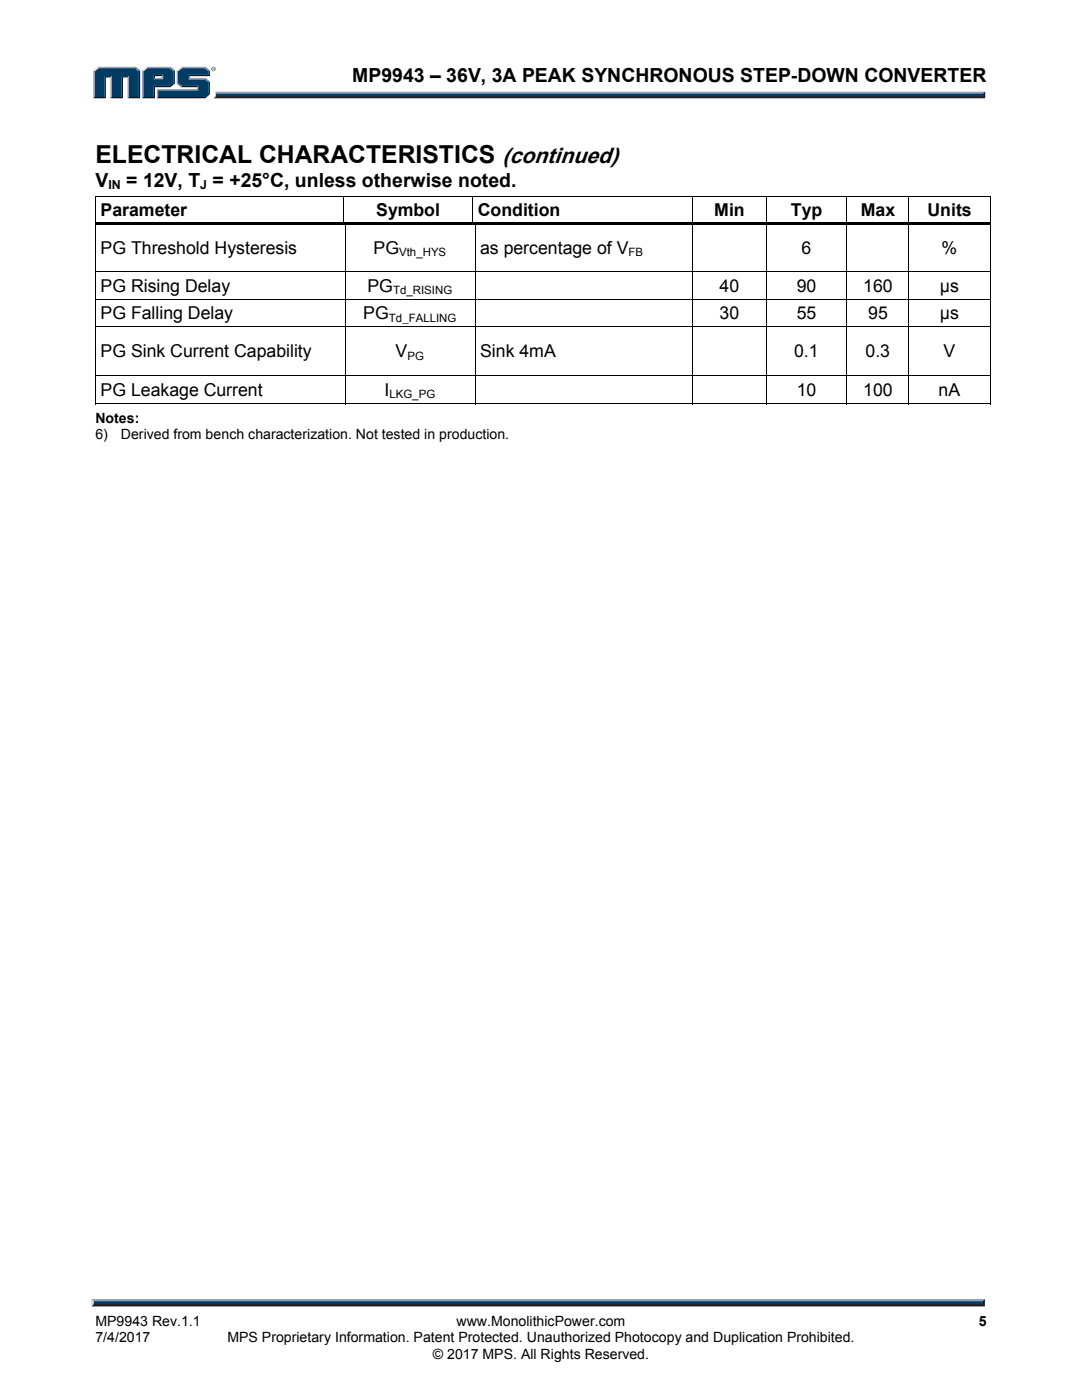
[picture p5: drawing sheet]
<svg xmlns="http://www.w3.org/2000/svg" width="216mm" height="279mm" viewBox="0 0 216 279" stroke-linecap="round" stroke-linejoin="round" font-family="sans-serif">
<path d="M42.9 18.3h153.7l-.4 .7h-153.1z" fill="#94a0b9"/>
<path d="M43.1 19h153.1l.4 .6h-154.1l.4-.2z" fill="#231f20"/>
<path d="M196.2 18.7l.4-.4v1.3l-.4-.4z" fill="#001339"/>
<path d="M43.1 18.7h153.1v.5h-153.2z" fill="#003b63"/>
<path d="M42.9 18.3l.2 .5a.79 .79 0 0 1-.6 .8h.1a1.24 1.24 0 0 0 .3-1.3z" fill="#dcddde"/>
<path d="M30.7 15.8l.2-.3h1.4l.3 .3z" fill="#94a0b9"/>
<g fill="#003b63">
<path d="M18.9 14.2l.8-.6h7.2l.8 .6v5.2h-2v-4.2h-1.4v4.2h-2v-4.2h-1.4v4.2h-2z"/>
<path d="M28.6 14.2l.8-.6h2.2v1.3h-.9v.9h1.9v-.9h-1.3v-1.3h2.5l.8 .6v2.3l-.8 .6h-3.1v2.3h-2.1z"/>
<path d="M31.5 18h8v-.9h-3.2l-.8-.6v-2.3l.8-.6h4.5l.8 .6v.7h-4v.9h3.2l.8 .6v2.2l-.8 .8h-9.3z"/>
</g>
<path d="M36.2 13.5h4.8" fill="none" stroke="#94a0b9" stroke-width=".27"/>
<path d="M35.3 14l.9-.7 .1 .3-.8 .6z" fill="#dcddde"/>
<path d="M35.4 14v2.7" fill="none" stroke="#94a0b9" stroke-width=".27"/>
<path d="M35.3 16.7l.2-.2 .8 .6-.1 .3z" fill="#547194"/>
<path d="M36.2 17.3h3.4" fill="none" stroke="#001339" stroke-width=".27"/>
<g fill="#94a0b9">
<path d="M31.3 17.8h8v-.4l.3-.3v.9h-8z"/>
<path d="M31.3 17.8l.3 .2v1.4l-.3 .2z"/>
</g>
<path d="M37.6 14.9h4v-.7l.3-.2v1.2h-4.1v.3l-.2 .3z" fill="#001339"/>
<path d="M37.6 15.7h3.4" fill="none" stroke="#94a0b9" stroke-width=".27"/>
<path d="M41 15.5l.9 .8-.3 .1-.8-.6z" fill="#547194"/>
<g fill="#001339">
<path d="M31.3 19.6l.3-.2h9.2l.8-.8v-2.2l.3-.1v2.5l-.9 .8z"/>
<path d="M30.7 17.1h3.1l.8-.6v-2.3l.3-.2v2.7l-.9 .7h-3.1v2.2h-2.6l.3-.2h2.1z"/>
</g>
<path d="M34 13.3l.9 .7-.3 .2-.8-.6z" fill="#547194"/>
<path d="M29.2 13.5h4.8" fill="none" stroke="#94a0b9" stroke-width=".27"/>
<path d="M28.3 14l.9-.7 .2 .3-.8 .6z" fill="#dcddde"/>
<path d="M28.5 14v5.6" fill="none" stroke="#94a0b9" stroke-width=".27"/>
<path d="M32.3 15.2l.3-.3v.9l-.3-.3z" fill="#94a0b9"/>
<g fill="#001339">
<path d="M30.7 14.9h1.9l-.3 .3h-1.4v.3l-.2 .3z"/>
<path d="M27.7 14.2l.3-.2v5.6h-2.6l.3-.2h2z"/>
</g>
<path d="M27.1 13.3l.9 .7-.3 .2-.8-.6z" fill="#547194"/>
<path d="M19.5 13.5h7.6" fill="none" stroke="#94a0b9" stroke-width=".27"/>
<path d="M18.6 14l.9-.7 .2 .3-.8 .6z" fill="#dcddde"/>
<path d="M18.7 14v5.6" fill="none" stroke="#94a0b9" stroke-width=".27"/>
<path d="M20.9 15.2h1.4l-.3 .3h-.9v4.1h-2.5l.3-.2h2z" fill="#001339"/>
<path d="M22.2 15.2v4.4" fill="none" stroke="#94a0b9" stroke-width=".27"/>
<path d="M24.3 15.2h1.4l-.3 .3h-.9v4.1h-2.5l.3-.2h2z" fill="#001339"/>
<path d="M25.6 15.2v4.4" fill="none" stroke="#94a0b9" stroke-width=".27"/>
<path d="M41 13.3l.9 .7-.3 .2-.8-.6z" fill="#547194"/>
<g fill="#231f20">
<path d="M18.7 260h177.4l.4 .7h-178.3z"/>
<path d="M42.2 13.8a.44 .44 0 0 1 .8 0 .44 .44 0 0 1-.8 0zM42.2 13.8a.4 .4 0 0 0 .8 0 .4 .4 0 0 0-.8 0zM42.4 13.5l.4 .1v.4l-.2-.2-.2 .2zM42.5 13.6v.2l.2-.1z"/>
</g>
<path d="M18.3 259.2h178.2l-.4 .8h-177.4z" fill="#94a0b9"/>
<path d="M196.5 259.2v1.5l-.4-.4v-.6z" fill="#001339"/>
<path d="M18.7 259.7h177.4v.6h-177.4z" fill="#003b63"/>
<path d="M18.2 259.2l.5 .5v.6l-.5 .4z" fill="#dcddde"/>
<g fill="#000">
<path d="M19 39.2h.1v.7h-.1zM68.5 39.2h.1v.7h-.1zM94.2 39.2h.2v.7h-.2zM138.1 39.2h.2v.7h-.2zM152.8 39.2h.2v.7h-.2zM168.9 39.2h.2v.7h-.2zM181.3 39.2h.2v.7h-.2zM197.5 39.2h.2v.7h-.2zM197.5 39.2h.2v.1h-.2zM19 44.4h.1v.7h-.1zM19 54.1h.1v.7h-.1zM19.1 44.4h49.9v.6h-49.9z"/>
<path d="M68.8 45h.1v.1h-.1zM68.8 44.4h26v.6h-26zM68.8 54.1h.1v.7h-.1zM94.7 45h.2v.1h-.2zM94.7 44.4h43.4v.6h-43.4zM94.7 54.1h.2v.7h-.2zM138.1 45h.2v.1h-.2zM138.1 44.4h14.7v.6h-14.7zM138.1 54.1h.2v.7h-.2zM152.8 45h.2v.1h-.2zM152.8 44.4h16.1v.6h-16.1zM152.8 54.1h.2v.7h-.2z"/>
<path d="M168.9 45h.2v.1h-.2zM168.9 44.4h12.4v.6h-12.4zM168.9 54.1h.2v.7h-.2zM181.3 45h.2v.1h-.2zM181.3 44.4h16.2v.6h-16.2zM181.3 54.1h.2v.7h-.2zM197.5 44.4h.2v.7h-.2zM197.5 54.1h.2v.7h-.2zM19 59.6h.1v.7h-.1zM19 65h.1v.7h-.1zM19 74.8h.1v.7h-.1zM68.8 59.6h.1v.7h-.1z"/>
<path d="M68.8 65h.1v.7h-.1zM68.8 74.8h.1v.7h-.1zM94.7 59.6h.2v.7h-.2zM94.7 65h.2v.7h-.2zM94.7 74.8h.2v.7h-.2zM138.1 59.6h.2v.7h-.2zM138.1 65h.2v.7h-.2zM138.1 74.8h.2v.7h-.2zM152.8 59.6h.2v.7h-.2zM152.8 65h.2v.7h-.2zM152.8 74.8h.2v.7h-.2zM168.9 59.6h.2v.7h-.2z"/>
<path d="M168.9 65h.2v.7h-.2zM168.9 74.8h.2v.7h-.2zM181.3 59.6h.2v.7h-.2zM181.3 65h.2v.7h-.2zM181.3 74.8h.2v.7h-.2zM197.5 59.6h.2v.7h-.2zM197.5 65h.2v.7h-.2zM197.5 74.8h.2v.7h-.2zM197.5 80.5h.2v.2h-.2z"/>
</g>
<g fill="none" stroke="#000" stroke-width=".2">
<path d="M19 39.3h49.5M19 39.9v4.5M68.5 39.9v4.5M68.6 39.3h25.6M94.3 39.9v4.5M94.4 39.3h43.7M138.2 39.9v4.5M138.3 39.3h14.5M152.9 39.9v4.5M153 39.3h15.9M169 39.9v4.5M169.1 39.3h12.2"/>
<path d="M181.4 39.9v4.5M181.5 39.3h16M197.6 39.9v4.5M19 45.1v9M19 54.8v4.8M19.1 54.2h49.7M19.1 59.7h49.7M68.9 45.1v9M68.9 54.8v4.8M68.9 54.2h25.8M68.9 59.7h25.8M94.8 45.1v9"/>
<path d="M94.8 54.8v4.8M94.9 54.2h43.2M94.9 59.7h43.2M138.2 45.1v9M138.2 54.8v4.8M138.3 54.2h14.5M138.3 59.7h14.5M152.9 45.1v9M152.9 54.8v4.8M153 54.2h15.9M153 59.7h15.9M169 45.1v9"/>
<path d="M169 54.8v4.8M169.1 54.2h12.2M169.1 59.7h12.2M181.4 45.1v9M181.4 54.8v4.8M181.5 54.2h16M181.5 59.7h16M197.6 45.1v9M197.6 54.8v4.8M19 60.3v4.7M19 65.7v9.1M19 75.5v5.2"/>
<path d="M19.1 65.1h49.7M19.1 74.8h49.7M68.9 60.3v4.7M68.9 65.7v9.1M68.9 75.5v5.2M68.9 65.1h25.8M68.9 74.8h25.8M94.8 60.3v4.7M94.8 65.7v9.1M94.8 75.5v5.2M94.9 65.1h43.2M94.9 74.8h43.2"/>
<path d="M138.2 60.3v4.7M138.2 65.7v9.1M138.2 75.5v5.2M138.3 65.1h14.5M138.3 74.8h14.5M152.9 60.3v4.7M152.9 65.7v9.1M152.9 75.5v5.2M153 65.1h15.9M153 74.8h15.9M169 60.3v4.7M169 65.7v9.1"/>
<path d="M169 75.5v5.2M169.1 65.1h12.2M169.1 74.8h12.2M181.4 60.3v4.7M181.4 65.7v9.1M181.4 75.5v5.2M181.5 65.1h16M181.5 74.8h16M197.6 60.3v4.7M197.6 65.7v9.1M197.6 75.5v5.2M19 80.6h49.8"/>
<path d="M68.9 80.6h25.8M94.9 80.6h43.2M138.3 80.6h14.5M153 80.6h15.9M169.1 80.6h12.2M181.5 80.6h16"/>
</g>
<text font-size="4.9" x="19" y="32.6">ELECTRICAL CHARACTERISTICS (continued)</text>
<g font-size="3.9">
<text x="70.3" y="16.3">MP9943 – 36V, 3A PEAK SYNCHRONOUS STEP-DOWN CONVERTER</text>
<text x="19" y="37.3">V</text>
<text x="25.2" y="37.3">= 12V, T = +25°C, unless otherwise noted.</text>
</g>
<g font-size="3.5">
<text x="20.1" y="43.1">Parameter</text>
<text x="75.1" y="43.1">Symbol</text>
<text x="95.3" y="43.1">Condition</text>
<text x="142.5" y="43.1">Min</text>
<text x="157.8" y="43.1">Typ</text>
<text x="171.8" y="43.1">Max</text>
<text x="185.1" y="43.1">Units</text>
<text x="20.1" y="50.6">PG Threshold Hysteresis</text>
<text x="74.5" y="50.6">PG</text>
<text x="95.8" y="50.6">as percentage of V</text>
<text x="160" y="50.6">6</text>
<text x="187.9" y="50.6">%</text>
<text x="20.1" y="58.2">PG Rising Delay</text>
<text x="73.3" y="58.2">PG</text>
<text x="143.6" y="58.2">40</text>
<text x="159" y="58.2">90</text>
<text x="172.2" y="58.2">160</text>
<text x="187.6" y="58.2">μs</text>
<text x="20.1" y="63.6">PG Falling Delay</text>
<text x="72.5" y="63.6">PG</text>
<text x="143.6" y="63.6">30</text>
<text x="159" y="63.6">55</text>
<text x="173.2" y="63.6">95</text>
<text x="187.6" y="63.6">μs</text>
<text x="20.1" y="71.2">PG Sink Current Capability</text>
<text x="78.9" y="71.2">V</text>
<text x="95.8" y="71.2">Sink 4mA</text>
<text x="158.5" y="71.2">0.1</text>
<text x="172.7" y="71.2">0.3</text>
<text x="188.3" y="71.2">V</text>
<text x="20.1" y="79">PG Leakage Current</text>
<text x="76.7" y="79">I</text>
<text x="159" y="79">10</text>
<text x="172.2" y="79">100</text>
<text x="187.3" y="79">nA</text>
</g>
<g font-size="2.8">
<text x="19" y="84.3">Notes:</text>
<text x="19" y="87.6">6)</text>
<text x="24.1" y="87.6">Derived from bench characterization. Not tested in production.</text>
<text x="19" y="267.9">7/4/2017</text>
<text x="19" y="264.6">MP9943 Rev.1.1</text>
<text x="45.4" y="267.9">MPS Proprietary Information. Patent Protected. Unauthorized Photocopy and Duplication Prohibited.</text>
<text x="91.1" y="264.6">www.MonolithicPower.com</text>
<text x="195.3" y="264.6">5</text>
<text x="86.4" y="271.1">© 2017 MPS. All Rights Reserved.</text>
</g>
<g font-size="2.5">
<text x="21.6" y="37.8">IN</text>
<text x="40" y="37.8">J</text>
</g>
<g font-size="2.3">
<text x="79.7" y="51.1">Vth_HYS</text>
<text x="125.4" y="51.1">FB</text>
<text x="78.4" y="58.7">Td_RISING</text>
<text x="77.6" y="64.2">Td_FALLING</text>
<text x="81.3" y="71.8">PG</text>
<text x="77.7" y="79.5">LKG_PG</text>
</g>
</svg>
